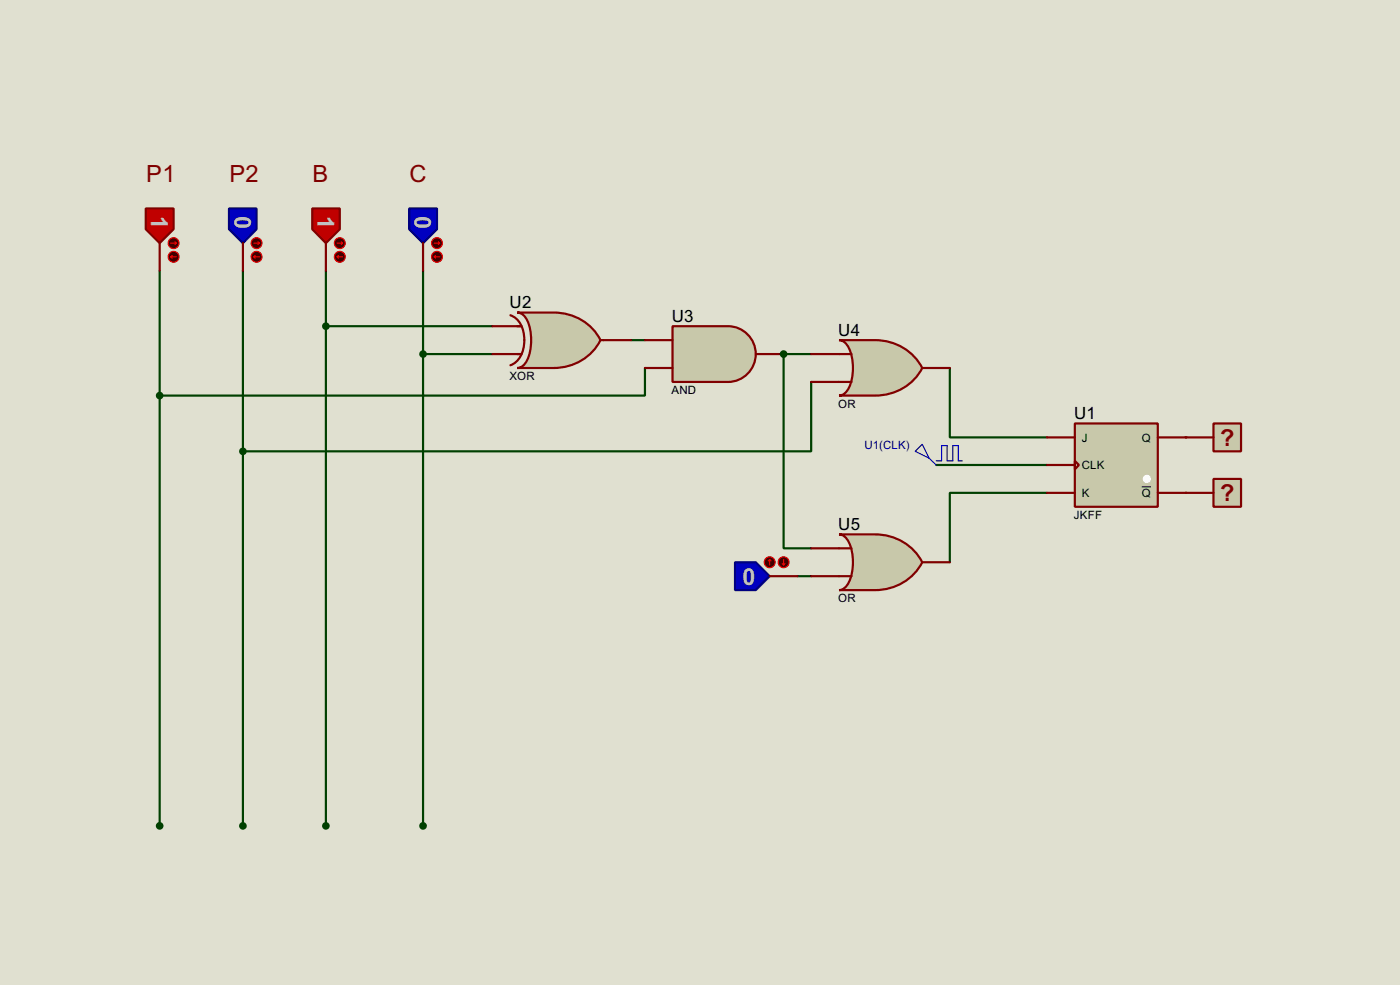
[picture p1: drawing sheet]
<svg xmlns="http://www.w3.org/2000/svg" width="256mm" height="180mm" viewBox="0 0 256 180" stroke-linecap="round" stroke-linejoin="round" font-family="sans-serif">
<path d="M0 0h256.5v180.3h-256.5z" fill="#e0e0d0"/>
<path d="M29.3 49.6v101.6M44.5 49.6v101.6M59.7 49.6v101.6M59.7 59.7h30.5M77.5 49.6v101.6M77.5 64.8h12.7M115.6 62.3h2.6M118.2 67.4v5h-88.9M143.6 64.8h5M148.6 69.9v12.7h-104.1" fill="none" stroke="#004000" stroke-width=".4"/>
<circle cx="143.6" cy="64.8" r=".2" fill="#004000"/>
<path d="M143.6 64.8v35.6h5M174 67.4v12.7h17.8M171.5 85.1h20.3M191.8 90.2h-17.8v12.7M146.1 105.5h2.5" fill="none" stroke="#004000" stroke-width=".4"/>
<g fill="#004000">
<circle cx="217.2" cy="80.1" r=".2"/>
<circle cx="217.2" cy="90.2" r=".2"/>
</g>
<path d="M26.7 38.2h5.1v3.8l-2.5 2.5-2.6-2.5z" fill-rule="evenodd" fill="#c00000" stroke="#800000" stroke-width=".4"/>
<path d="M29.3 44.5v5.1" fill="none" stroke="#800000" stroke-width=".4"/>
<circle cx="31.8" cy="44.5" r="1" fill="#400000" stroke="#f00" stroke-width=".2"/>
<path d="M31.3 44.5h1M32.1 44.3l.2 .2M32.3 44.5l-.2 .3" fill="none" stroke="#f00" stroke-width=".2"/>
<circle cx="31.8" cy="47" r="1" fill="#400000" stroke="#f00" stroke-width=".2"/>
<path d="M31.3 47l.3 .3M31.3 47h1M31.6 46.8l-.3 .2" fill="none" stroke="#f00" stroke-width=".2"/>
<path d="M42 38.2h5v3.8l-2.5 2.5-2.5-2.5z" fill-rule="evenodd" fill="#0000c0" stroke="#000080" stroke-width=".4"/>
<path d="M44.5 44.5v5.1" fill="none" stroke="#800000" stroke-width=".4"/>
<circle cx="47" cy="44.5" r="1" fill="#400000" stroke="#f00" stroke-width=".2"/>
<path d="M46.5 44.5h1.1M47.3 44.3l.3 .2M47.6 44.5l-.3 .3" fill="none" stroke="#f00" stroke-width=".2"/>
<circle cx="47" cy="47" r="1" fill="#400000" stroke="#f00" stroke-width=".2"/>
<path d="M46.5 47l.3 .3M46.5 47h1.1M46.8 46.8l-.3 .2" fill="none" stroke="#f00" stroke-width=".2"/>
<path d="M57.2 38.2h5.1v3.8l-2.6 2.5-2.5-2.5z" fill-rule="evenodd" fill="#c00000" stroke="#800000" stroke-width=".4"/>
<path d="M59.7 44.5v5.1" fill="none" stroke="#800000" stroke-width=".4"/>
<circle cx="62.2" cy="44.5" r="1" fill="#400000" stroke="#f00" stroke-width=".2"/>
<path d="M61.8 44.5h1M62.5 44.3l.3 .2M62.8 44.5l-.3 .3" fill="none" stroke="#f00" stroke-width=".2"/>
<circle cx="62.2" cy="47" r="1" fill="#400000" stroke="#f00" stroke-width=".2"/>
<path d="M61.8 47l.2 .3M61.8 47h1M62 46.8l-.2 .2" fill="none" stroke="#f00" stroke-width=".2"/>
<g fill="#004000" stroke="#004000" stroke-width=".4">
<circle cx="29.2" cy="151.2" r=".5"/>
<circle cx="44.5" cy="151.2" r=".5"/>
<circle cx="59.7" cy="151.2" r=".5"/>
</g>
<path d="M75 38.2h5.1v3.8l-2.6 2.5-2.5-2.5z" fill-rule="evenodd" fill="#0000c0" stroke="#000080" stroke-width=".4"/>
<path d="M77.5 44.5v5.1" fill="none" stroke="#800000" stroke-width=".4"/>
<circle cx="80" cy="44.5" r="1" fill="#400000" stroke="#f00" stroke-width=".2"/>
<path d="M79.6 44.5h1M80.3 44.3l.3 .2M80.6 44.5l-.3 .3" fill="none" stroke="#f00" stroke-width=".2"/>
<circle cx="80" cy="47" r="1" fill="#400000" stroke="#f00" stroke-width=".2"/>
<path d="M79.6 47l.2 .3M79.6 47h1M79.8 46.8l-.2 .2" fill="none" stroke="#f00" stroke-width=".2"/>
<circle cx="77.5" cy="151.2" r=".5" fill="#004000" stroke="#004000" stroke-width=".4"/>
<path d="M94.8 57.2h6.6a9.4 9.4 0 0 1 8.6 5.1 9.5 9.5 0 0 1-8.6 5.1h-6.6a2.2 2.2 0 0 0 1.8-1.5 9.2 9.2 0 0 0-.4-7.8l-.9-.8z" fill-rule="evenodd" fill="#c8c8aa" stroke="#800000" stroke-width=".4"/>
<path d="M90.2 59.7h5.4M93.5 57.7a4.4 4.4 0 0 1 2.6 4.6 4.6 4.6 0 0 1-2.6 4.6M90.2 64.8h5.4M110 62.3h5.6" fill="none" stroke="#800000" stroke-width=".4"/>
<g fill="#004000" stroke="#004000" stroke-width=".4">
<circle cx="59.7" cy="59.7" r=".5"/>
<circle cx="77.5" cy="64.8" r=".5"/>
</g>
<path d="M123.2 59.7h10.2a5.1 5.1 0 0 1 5.1 5.1 5.1 5.1 0 0 1-5.1 5.1h-10.2z" fill-rule="evenodd" fill="#c8c8aa" stroke="#800000" stroke-width=".4"/>
<path d="M118.2 62.3h5M118.2 67.4h5M138.5 64.8h5.1" fill="none" stroke="#800000" stroke-width=".4"/>
<circle cx="29.2" cy="72.4" r=".5" fill="#004000" stroke="#004000" stroke-width=".4"/>
<path d="M153.7 62.3h6.6a9.6 9.6 0 0 1 8.7 5.1 9.6 9.6 0 0 1-8.7 5h-6.6a2.21 2.21 0 0 0 1.8-1.5 9 9 0 0 0-.3-7.8l-1-.7z" fill-rule="evenodd" fill="#c8c8aa" stroke="#800000" stroke-width=".4"/>
<path d="M148.6 64.8h7.4M148.6 69.9h7.4M169 67.4h5" fill="none" stroke="#800000" stroke-width=".4"/>
<circle cx="44.5" cy="82.6" r=".5" fill="#004000" stroke="#004000" stroke-width=".4"/>
<path d="M153.7 97.8h6.6a9.6 9.6 0 0 1 8.7 5.1 9.6 9.6 0 0 1-8.7 5.1h-6.6a2.22 2.22 0 0 0 1.8-1.5 9.1 9.1 0 0 0-.3-7.8l-1-.8z" fill-rule="evenodd" fill="#c8c8aa" stroke="#800000" stroke-width=".4"/>
<path d="M148.6 100.4h7.4M148.6 105.5h7.4M169 102.9h5" fill="none" stroke="#800000" stroke-width=".4"/>
<circle cx="143.5" cy="64.8" r=".5" fill="#004000" stroke="#004000" stroke-width=".4"/>
<path d="M134.7 102.9h3.8l2.5 2.6-2.5 2.5h-3.8z" fill-rule="evenodd" fill="#0000c0" stroke="#000080" stroke-width=".4"/>
<path d="M141 105.5h5.1" fill="none" stroke="#800000" stroke-width=".4"/>
<circle cx="141" cy="102.9" r="1" fill="#400000" stroke="#f00" stroke-width=".2"/>
<path d="M141 102.4l-.2 .3M141 102.4l.3 .3M141 102.4v1" fill="none" stroke="#f00" stroke-width=".2"/>
<circle cx="143.5" cy="102.9" r="1" fill="#400000" stroke="#f00" stroke-width=".2"/>
<path d="M143.3 103.2l.3 .2M143.6 102.4v1M143.8 103.2l-.2 .2" fill="none" stroke="#f00" stroke-width=".2"/>
<path d="M169 81.3l1.2 2.6-2.5-1.3zM170.2 83.9l1.3 1.2M171.5 84.4h1v-2.8h1v2.8h1.1v-2.8h1v2.8h.7" fill="none" stroke="#0000c0" stroke-width=".2"/>
<path d="M222.3 77.5h5.1v5.1h-5.1z" fill-rule="evenodd" fill="#c8c8aa" stroke="#800000" stroke-width=".4"/>
<path d="M217.2 80.1h5.1" fill="none" stroke="#800000" stroke-width=".4"/>
<path d="M222.3 87.7h5.1v5.1h-5.1z" fill-rule="evenodd" fill="#c8c8aa" stroke="#800000" stroke-width=".4"/>
<path d="M217.2 90.2h5.1" fill="none" stroke="#800000" stroke-width=".4"/>
<path d="M196.9 77.5h15.2v15.3h-15.2z" fill="#c8c8aa" stroke="#800000" stroke-width=".4"/>
<circle cx="210.1" cy="82.6" r=".75" fill="#c8c8aa"/>
<circle cx="210.1" cy="87.7" r=".75" fill="#fff"/>
<path d="M191.8 80.1h5.1M191.8 85.1h5.1M191.8 90.2h5.1M196.9 84.4l.8 .7-.8 .8zM212.1 80.1h5.1M212.1 90.2h5.1" fill="none" stroke="#800000" stroke-width=".4"/>
<path d="M209.2 89.1h1.7" fill="none" stroke="#000" stroke-width=".18"/>
<g font-size="4.9" fill="#800000">
<text x="26.8" y="33.3">P1</text>
<text x="42" y="33.3">P2</text>
<text x="57.3" y="33.3">B</text>
<text x="75" y="33.3">C</text>
</g>
<g font-size="4.8" fill="#c0c0c0">
<text x="27.7" y="39.5" transform="rotate(90 27.7 39.5)">1</text>
<text x="43" y="39.5" transform="rotate(90 43 39.5)">0</text>
<text x="58.2" y="39.5" transform="rotate(90 58.2 39.5)">1</text>
<text x="76" y="39.5" transform="rotate(90 76 39.5)">0</text>
<text x="136.1" y="107">0</text>
</g>
<g font-size="4.8" fill="#800000">
<text x="223.5" y="81.6">?</text>
<text x="223.5" y="91.8">?</text>
</g>
<g font-size="3.5">
<text x="93.4" y="56.4">U2</text>
<text x="123.1" y="58.9">U3</text>
<text x="153.6" y="61.4">U4</text>
<text x="196.8" y="76.7">U1</text>
<text x="153.6" y="97">U5</text>
</g>
<g font-size="2.4">
<text x="93.3" y="69.5">XOR</text>
<text x="123" y="72.1">AND</text>
<text x="153.5" y="74.6">OR</text>
<text x="198.2" y="80.8">J</text>
<text x="209.2" y="80.8">Q</text>
<text x="198.2" y="85.9">CLK</text>
<text x="196.7" y="95">JKFF</text>
<text x="198.2" y="91">K</text>
<text x="209.2" y="91">Q</text>
<text x="153.5" y="110.2">OR</text>
</g>
<text font-size="2.4" fill="#0000c0" x="158.4" y="82.1">U1(CLK)</text>
</svg>
